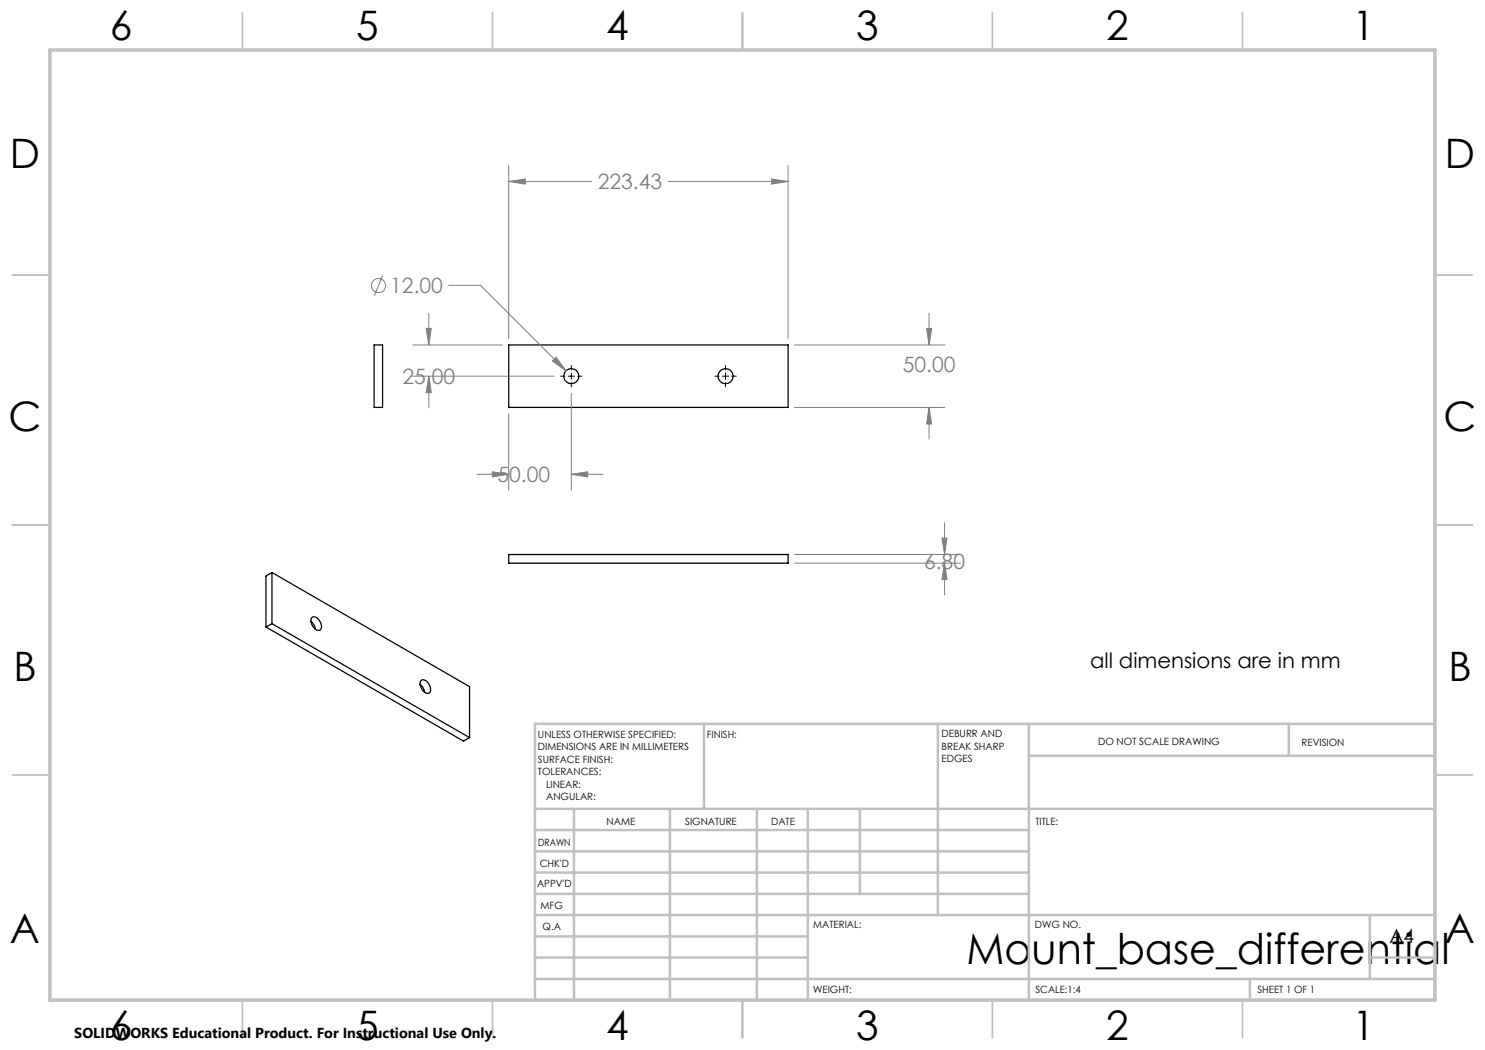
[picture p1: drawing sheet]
<svg xmlns="http://www.w3.org/2000/svg" width="297mm" height="210mm" viewBox="0 0 297 210" stroke-linecap="round" stroke-linejoin="round" font-family="sans-serif">
<g fill="none" stroke="#000" stroke-width=".25">
<path d="M74.8 69h1.7v12.5h-1.7zM101.7 69h55.9v12.5h-55.9zM54.4 114.5l-1.2 .7v10.2M54.4 114.5v10.2M54.4 114.5l39.5 22.8v10.2M101.7 110.9h55.9v1.7h-55.9zM53.2 125.4l39.5 22.8 1.2-.7M54.4 124.7l-1.2 .7M54.4 124.7l39.5 22.8M62.2 124.3a2.33 2.33 0 0 1 .9 1.5M62.4 123.5a1.36 1.36 0 0 1 1.8 1.2 .87 .87 0 0 1-.5 1.4 1.89 1.89 0 0 1-1.3-2.6zM84 136.9a2.19 2.19 0 0 1 .9 1.5"/>
<path d="M84.1 136.2a.97 .97 0 0 1 1.6 .4 1.31 1.31 0 0 1 0 2.1 1.94 1.94 0 0 1-1.6-2.5z"/>
<circle cx="114.3" cy="75.2" r="1.49"/>
<circle cx="145.1" cy="75.2" r="1.5"/>
</g>
<g fill="none" stroke="#808080" stroke-width=".2">
<path d="M101.7 36.3l3.4-.5v1zM101.7 33.1v34.6M101.7 36.3h16.7M133.6 36.3h24M154.3 35.8l3.3 .5-3.3 .5zM157.6 33.1v34.6M76.5 55.1l-1.6 4M89.7 57.1h6.4l17.1 17.1M82.6 69h17.9M82.6 75.2h28.2M85.2 65.7h1.1l-.5 3.3zM85.8 75.2l.5 3.3h-1.1z"/>
<path d="M85.8 62.6v6.4M85.8 75.2v6.4M111.2 71.5l2 2.7-2.7-2zM114.3 78.6v19.4M158.9 69h30.1M185.3 65.7h1l-.5 3.3zM185.8 62.6v6.4M95.4 94.9h6.3M98.5 94.4l3.2 .5-3.2 .5zM101.7 82.8v15.2M114.3 94.9l3.2-.5v1zM114.3 94.9h6.3"/>
<path d="M158.9 81.5h30.1M185.8 81.5l.5 3.3h-1zM185.8 81.5v6.3M158.9 110.9h33.2M158.9 112.6h33.2M188.4 107.6h1l-.5 3.3zM188.9 112.6l.5 3.3h-1zM188.9 104.6v6.3M188.9 112.6v6.4"/>
<circle cx="75.7" cy="57.1" r="1.41"/>
</g>
<path d="M112.1 75.2h.9M113.6 75.2h1.3M114.3 73.1v.9M114.3 74.6v1.3M114.3 76.5v.9M115.5 75.2h.9M143 75.2h.8M144.5 75.2h1.2M145.1 73.1v.9M145.1 74.6v1.3M145.1 76.5v.9M146.4 75.2h.8" fill="none" stroke="#000" stroke-width=".2"/>
<g fill="none" stroke="#c0c0c0" stroke-width=".35">
<path d="M48.5 2.5v7.5M98.5 2.5v7.5M148.5 2.5v7.5M198.5 2.5v7.5M248.5 2.5v7.5M2.5 55h7.5M287 55h7.5M2.5 105h7.5M287 105h7.5M2.5 155h7.5M287 155h7.5M48.5 200v7.5"/>
<path d="M98.5 200v7.5M148.5 200v7.5M198.5 200v7.5M248.5 200v7.5"/>
</g>
<g fill="none" stroke="#c0c0c0" stroke-width=".5">
<path d="M140.8 144.8v17M187.6 144.8v38.2M205.8 144.8v55.2M205.8 151.2h81.2M257.8 144.8v6.4M287 144.8h-180v55.2M107 161.8h180M107 178.8h98.8M107 174.5h98.8M107 170.3h98.8M107 166h98.8M114.8 161.8v38.2"/>
<path d="M134 161.8v38.2M151.4 161.8v38.2M161.6 161.8v38.2M172 161.8v17M107 195.8h180M107 191.5h54.6M107 187.3h54.6M107 183h180M250 195.8v4.2M274 191.5h13M274 183v12.8"/>
</g>
<path d="M10 10h277v190h-277z" fill="none" stroke="#c0c0c0" stroke-width=".7"/>
<path d="M154.3 35.8l3.3 .5-3.3 .5zM101.7 36.3l3.4-.5v1zM185.8 81.5l.5 3.3h-1zM185.3 65.7h1l-.5 3.3zM85.8 75.2l.5 3.3h-1.1zM85.2 65.7h1.1l-.5 3.3zM114.3 94.9l3.2-.5v1zM98.5 94.4l3.2 .5-3.2 .5zM111.2 71.5l-.7 .7 2.7 2zM188.4 107.6h1l-.5 3.3zM188.9 112.6l.5 3.3h-1z" fill="#808080"/>
<text font-size="8.5" x="193.3" y="192.7">Mount_base_differential</text>
<g font-size="8.1">
<text x="22" y="8">6</text>
<text x="71.2" y="8">5</text>
<text x="121.2" y="8">4</text>
<text x="171.2" y="8">3</text>
<text x="221.2" y="8">2</text>
<text x="270.5" y="8">1</text>
<text x="2" y="33.6">D</text>
<text x="289" y="33.6">D</text>
<text x="1.7" y="86.1">C</text>
<text x="288.7" y="86.1">C</text>
<text x="2.7" y="136.1">B</text>
<text x="289.7" y="136.1">B</text>
<text x="2" y="188.6">A</text>
<text x="289" y="188.6">A</text>
<text x="22" y="208">6</text>
<text x="71.2" y="208">5</text>
<text x="121.2" y="208">4</text>
<text x="171.2" y="208">3</text>
<text x="221.2" y="208">2</text>
<text x="270.5" y="208">1</text>
</g>
<g font-size="4.2" fill="#808080">
<text x="119.5" y="37.9">223.43</text>
<text x="78" y="58.6">12.00</text>
<text x="80.5" y="76.7">25.00</text>
<text x="180.6" y="74.4">50.00</text>
<text x="99.5" y="96.4">50.00</text>
<text x="184.8" y="113.9">6.80</text>
</g>
<text font-size="4.2" x="218" y="133.6">all dimensions are in mm</text>
<text font-size="3.9" x="277.9" y="188.5">A4</text>
<text font-size="2.9" x="14.9" y="207.6">SOLIDWORKS Educational Product. For Instructional Use Only.</text>
<g font-size="2">
<text x="107.6" y="147.6">UNLESS OTHERWISE SPECIFIED:</text>
<text x="141.4" y="147.6">FINISH:</text>
<text x="188.3" y="147.5">DEBURR AND</text>
<text x="188.3" y="150">BREAK SHARP</text>
<text x="219.6" y="149">DO NOT SCALE DRAWING</text>
<text x="260.3" y="149.2">REVISION</text>
<text x="107.6" y="150.1">DIMENSIONS ARE IN MILLIMETERS</text>
<text x="107.6" y="152.6">SURFACE FINISH:</text>
<text x="107.6" y="155.1">TOLERANCES:</text>
<text x="188.3" y="152.5">EDGES</text>
<text x="109.2" y="157.6">LINEAR:</text>
<text x="109.2" y="160.1">ANGULAR:</text>
<text x="121.3" y="165">NAME</text>
<text x="137" y="164.9">SIGNATURE</text>
<text x="154.2" y="164.9">DATE</text>
<text x="207.1" y="164.9">TITLE:</text>
<text x="107.6" y="169.1">DRAWN</text>
<text x="107.9" y="173.3">CHK'D</text>
<text x="107.4" y="177.4">APPV'D</text>
<text x="108.1" y="181.8">MFG</text>
<text x="108.5" y="186">Q.A</text>
<text x="162.6" y="185.5">MATERIAL:</text>
<text x="207" y="185.5">DWG NO.</text>
<text x="162.6" y="198.5">WEIGHT:</text>
<text x="207.1" y="198.6">SCALE:1:4</text>
<text x="251.5" y="198.6">SHEET 1 OF 1</text>
</g>
</svg>
